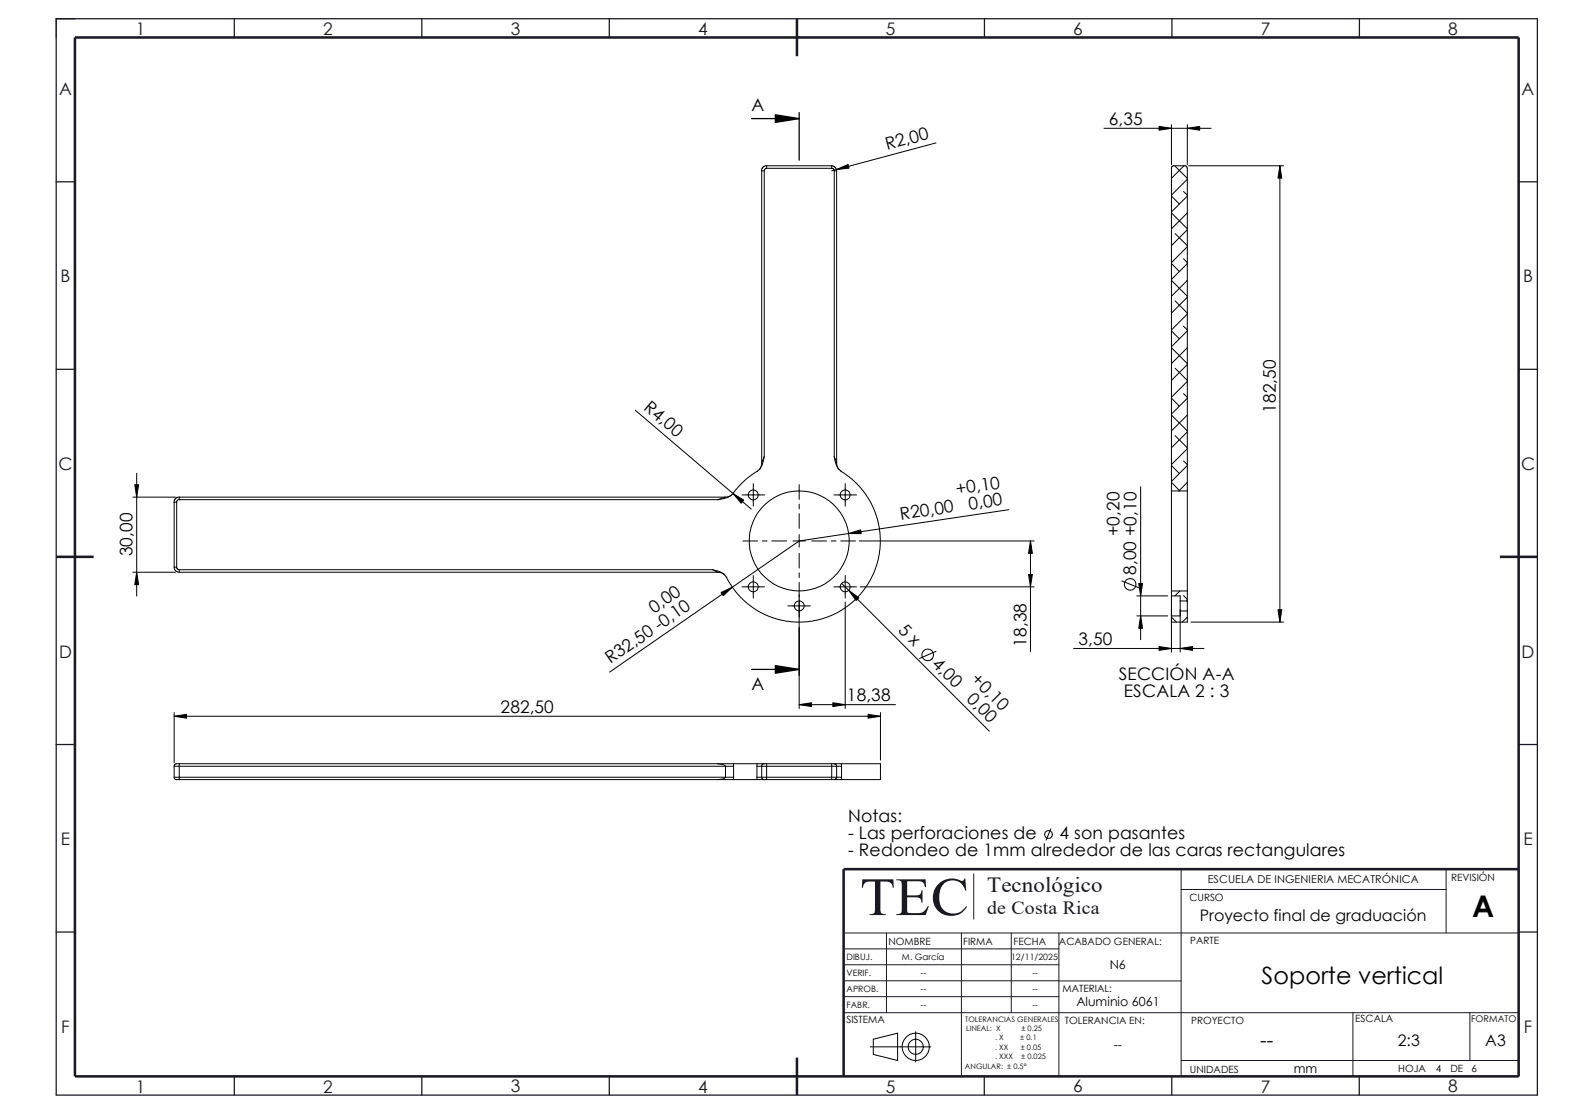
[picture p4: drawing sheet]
<svg xmlns="http://www.w3.org/2000/svg" width="420mm" height="297mm" viewBox="0 0 420 297" stroke-linecap="round" stroke-linejoin="round" font-family="sans-serif">
<g fill="none" stroke="#191924" stroke-width=".27">
<path d="M20 5h-5v5M315 237.2h70.6M315 231.7v55.3M385.6 231.7v17.1M405 231.7v55.3h-180M224.9 248.8h180.1M225 253h57.4M225 257.2h57.4M236.4 248.8v21.2M256.4 248.8v38.2M269.7 248.8v21.2M282.4 248.8v38.3"/>
<path d="M225 265.7h57.4M225 261.5h57.4M225 270h180M282.4 261.5h32.6M360.8 270v17M392 270v12.7M315 282.7h90"/>
</g>
<g fill="none" stroke="#191924" stroke-width=".34">
<path d="M15 5h395v287h-395zM62.5 5v5M112.5 5v5M162.5 5v5M262.5 5v5M312.5 5v5M362.5 5v5M15 48.5h5M405 48.5h5M15 98.5h5M405 98.5h5M15 198.5h5"/>
<path d="M405 198.5h5M15 248.5h5M405 248.5h5M62.5 287v5M112.5 287v5M162.5 287v5M262.5 287v5M312.5 287v5M362.5 287v5"/>
</g>
<path d="M259.6 233v12" fill="none" stroke="#f00" stroke-width=".34"/>
<path d="M20 10h385v277h-385zM212.5 5v10M15 148.5h10M400 148.5h10M405 231.7h-180v55.3M212.5 282v10" fill="none" stroke="#191924" stroke-width=".68" stroke-linecap="butt"/>
<g fill="none" stroke="#000" stroke-width=".27">
<path d="M249.6 38.1l-27.8 7.5M294.4 34.2h28.6M312.4 33.2v10.7M316.6 33.2v10.7M203.8 45.6v76.2M203.8 45.6h-.7v77.8M204.4 44.2v.7M204.4 44.2l-.9 .3-.5 1.1M204.4 44.9l-.5 .2-.1 .5M204.4 44.9h17.4M204.4 44.2h17.4M221.8 44.9l.4 .1 .3 .6"/>
<path d="M221.8 44.2v.7M221.8 44.2l.5 .1 .5 .4 .3 .9M222.5 45.6v76.2M222.5 45.6h.6M223.1 45.6v77.8M312.4 56.8l4.2 4.2M312.4 52.3l2.1 2.1M313.4 44.3l3.2 3.2M315.6 51.1l1 .9M315.7 44.2l-3.3 3.3M315.9 44.2h-3.1l-.4 .4v86.3M315.9 44.2l.6 .3 .1 .4v86"/>
<path d="M316.6 47.8l-4.2 4.2M316.6 52.3l-4.2 4.2M316.6 56.8l-4.2 4.2M316.9 44.2h25.4M341.3 44.2v121.7M312.4 74.8l4.2 4.2M312.4 70.3l2.1 2.1M313.4 62.3l3.2 3.2M315.6 69l1 1M316.6 61.3l-4.2 4.2M316.6 65.8l-4.2 4.2M316.6 70.3l-4.2 4.2"/>
<path d="M316.6 74.8l-4.2 4.2M316.6 79.2l-4.2 4.3M312.4 92.7l4.2 4.2M312.4 88.2l2.1 2.1M313.4 98.2l3.2 3.2M313.4 80.2l3.2 3.3M315.6 87l1 1M316.6 83.7l-4.2 4.3M316.6 88.2l-4.2 4.3M316.6 92.7l-4.2 4.2M316.6 97.2l-4.2 4.2M169.4 109.4l30.9 26.3"/>
<path d="M312.4 110.7l4.2 4.2M312.4 106.2l2.1 2.1M313.4 116.2l3.2 3.2M315.6 104.9l1 1M316.6 101.7l-4.2 4.2M316.6 106.2l-4.2 4.2M316.6 110.7l-4.2 4.2M316.6 115.1l-4.2 4.3M316.6 119.6l-4.2 4.3M35.4 132.5h11.4M36.4 126.2v32.7M47.1 133.9h-.7v17.3"/>
<path d="M47.1 133.9v17.3h-.7M47.8 132.5v.7M47.8 132.5l-1 .4-.4 1M47.8 133.2l-.6 .3-.1 .4M47.8 133.2h143.6M47.8 132.5h145.7M193.5 132.5l-2.1 .7M195.1 132l-1.6 .5M195.6 131.5a4.8 4.8 0 0 1-3.2 1.6l-1 .1M195.6 131.4l-.2 .3M197.9 132h6M200.9 128.9v6.1"/>
<path d="M202 125.6l-.2 .1M203.1 123.4l-.1 .7-.6 1.1M203.8 121.8l-.7 1.6M203.8 121.8a5 5 0 0 1-2.2 4l-3.5 2.8-2.6 2.9M213.1 129.2v3.9M213.1 134.4v1.3M213.1 136.9v4M222.4 132h6M222.5 121.8a5.4 5.4 0 0 0 1.8 3.9M222.5 121.8l.6 1.6M223.1 123.4l.3 1.4 .4 .4M224.2 125.6l.2 .1"/>
<path d="M224.3 125.7l1.9 1.3 2 1.7 1.3 1.3 1.9 2.6 1.9 3.8 .9 3 .5 2.7v2.9l-.2 2.4-1.2 4.6-1.1 2.4-1.1 1.9-2.9 3.4-2 1.8-2.4 1.6-2.7 1.2-2.2 .8-4.2 .7-4.8-.1-4.6-1.3-2.4-1.1-1.9-1.1-3.4-2.9-1.8-2-1.6-2.4a4.6 4.6 0 0 0-4.2-3M225.4 128.9v6.1M269 135.9l-55.9 8.3-50.5 35M304.2 129.8v40.8M312.4 130.9v26.7M312.4 128.6l2.2 2.3M312.4 124.1l2.1 2.1M312.4 130.9h4.2M315.6 122.9l1 1M316.6 130.9v26.7M316.6 124.1l-4.2 4.3M316.6 128.6l-2.2 2.3"/>
<path d="M35.4 152.6h11.4M46.4 151.2l.4 1 1 .4M47.1 151.2l.3 .6 .4 .1M47.8 151.9v.7M47.8 151.9h142.2M47.8 152.6h143.6M190 151.9l1.4 .7M191.4 152.6l.8 .1 1.1 .6M193.6 153.8l.2 .2M197.9 156.5h6M198.1 144.2h3.9M200.9 153.5v6"/>
<path d="M203.3 144.2h1.3M205.8 144.2h4M211.5 144.2h3.3M213.1 142.5v3.4M213.1 147.5v4M213.1 152.7v1.3M213.1 155.3v33.6M216.5 144.2h3.9M221.7 144.2h1.2M222.4 156.5h6M224.2 144.2h3.9M224.4 155.5l39.4 39.4"/>
<path d="M225.4 153.5v6M229.1 144.2h46.7M229.4 156.5h46.4M274.8 144.2v29.5M299.2 154.9l4.4 1.8M303.1 158.9h8.3M312.4 158.9v5.3h2.3M312.4 157.6v1.3M312.4 158.9h2.3v1.3M312.4 157.6h4.2M314.6 157.6l-1.3 1.3M315.6 158.8l1 1"/>
<path d="M316.6 157.6v2.6M210.1 161.5h6M225.4 160.5v28.4M249.6 173.7l-4.4 1.9M286.3 172.9h34.8M303.1 164.2h8.3M312.4 164.5l1.3 1.4M312.4 162.6v11.3M312.5 164.2l-.1 .1M314.7 162.6v11.3M314.7 160.2h1.9M314.7 160.2v2.7h1.9"/>
<path d="M316.6 160.2v2.7M316.6 160.1l-.2 .1M316.6 164.5l-1.3 1.4M316.6 162.9v3h-4.2M317.6 165.9h24.7M46.4 190v13.3M46.4 191h188.4M213.1 187.9h25.7M234.8 190v12.6M46.4 207.2h1.4M46.4 204.3h1.4M46.4 207.2l.1 .4 .6 .3"/>
<path d="M46.4 204.3v2.9M47.1 207.9h.7M47.8 203.6v.7M47.8 207.2v.7M47.8 203.6l-1.1 .1-.3 .6M47.8 207.2h145.7M47.8 204.3h145.7M47.8 207.9h143.6M47.8 203.6h143.6M47.8 204.3v2.9M191.4 203.6l1.3 .2 .8 .5M191.4 207.9h4.2"/>
<path d="M191.4 203.6h4.2M193.5 207.2h2.1M193.5 204.3h2.1M193.5 207.2l-.8 .5-1.3 .2M193.5 204.3v2.9M195.6 207.9h6.3M195.6 203.6v.7M195.6 203.6h6.3M195.6 207.2v.7M195.6 204.3v2.9M201.8 204.3h1.3M201.8 207.2h1.3"/>
<path d="M201.8 207.2l.1 .7M201.8 204.3v2.9M201.9 203.6h1.9M201.9 203.6l-.1 .7M203.1 207.2h1.3M203.1 204.3v2.9M203.1 204.3h1.3M203.1 207.2l.1 .4 .6 .3M203.8 203.6h.6M203.8 203.6l-.4 .1-.3 .6M204.4 203.6v.7M204.4 207.2v.7"/>
<path d="M204.4 207.9h-2.5M204.4 207.2h17.4M204.4 204.3v2.9M204.4 204.3h17.4M204.4 207.9h17.4M204.4 203.6h17.4M221.8 203.6h2.5M221.8 204.3v2.9M221.8 207.9h.7M221.8 207.2v.7M221.8 204.3h1.3M221.8 203.6v.7"/>
<path d="M221.8 207.2h1.3M222.5 207.9h1.8M222.5 203.7l.4 .1 .2 .5M223.1 207.2h1.3M223.1 204.3h1.3M223.1 204.3v2.9M223.1 207.2l-.2 .4-.4 .3M224.3 203.6h10.5v4.3h-10.5M224.3 203.6l.1 .7M224.4 207.2l-.1 .7M224.4 204.3v2.9M280.2 221l-1.2 3"/>
<path d="M232.1 279.1h16.1M232.9 277.1l6.5-1.6v7.2l-6.5-1.6zM244.2 275.1v8"/>
<circle cx="200.8" cy="132" r="1.32"/>
<circle cx="225.4" cy="132" r="1.32"/>
<circle cx="200.8" cy="156.5" r="1.32"/>
<circle cx="213.1" cy="144.2" r="13.3"/>
<circle cx="225.4" cy="156.5" r="1.32"/>
<circle cx="301.4" cy="155.8" r="1.56"/>
<circle cx="213.1" cy="161.5" r="1.32"/>
<circle cx="247.4" cy="174.6" r="1.57"/>
<circle cx="279.6" cy="222.5" r="1.04"/>
<circle cx="244.2" cy="279.1" r="3.6"/>
<circle cx="244.2" cy="279.1" r="2.02"/>
</g>
<g fill="#000" stroke="#000" stroke-width=".27">
<path d="M309.1 33.7l3.3 .5-3.3 .5zM316.6 34.2l3.3-.5v1zM223.1 45.2l3-1.3 .3 .9zM341.3 44.2l.5 3.3h-1zM35.9 129.2h1.1l-.6 3.3zM195.5 131.6l2.8 1.7-.6 .9zM36.4 152.6l.6 3.3h-1.1zM192.3 158l3-1.5-2.4 2.3zM226.3 142.2l3.2-.9 .2 1zM226.3 157.4l2.7 2-.7 .7zM274.8 144.2l.5 3.3h-1zM274.3 153.2h1l-.5 3.3z"/>
<path d="M303.7 155.6h1l-.5 3.3zM304.2 164.2l.5 3.3h-1zM309.1 172.4l3.3 .5-3.3 .5zM314.7 172.9l3.3-.5v1zM340.8 162.6h1l-.5 3.3zM46.4 191l3.3-.5v1zM213.1 187.9l3.3-.5v1zM222.1 187.4l3.3 .5-3.3 .5zM231.5 190.5l3.3 .5-3.3 .5z"/>
</g>
<path d="M206.8 30.6l6.3 1-6.3 1zM206.8 177.5l6.3 1-6.3 1z" fill="#000" stroke="#000" stroke-width=".34"/>
<path d="M200.4 31.6h12.7M213.1 30v12.7M200.4 178.5h12.7M213.1 167.3v12.8" fill="none" stroke="#000" stroke-width=".34"/>
<text font-size="14.4" fill="#191924" x="229.4" y="244">TEC</text>
<text font-size="8" x="392.6" y="244.4">A</text>
<text font-size="6.3" x="336.4" y="262.3">Soporte vertical</text>
<text font-size="5.8" fill="#191924" x="263.2" y="237.8">Tecnológico</text>
<text font-size="5.3" x="336" y="279.1">--</text>
<text font-size="5" fill="#191924" x="263.2" y="243.8">de Costa Rica</text>
<g font-size="4.6" fill="#191924">
<text x="36.2" y="9.3">1</text>
<text x="86.2" y="9.3">2</text>
<text x="136.2" y="9.2">3</text>
<text x="186.2" y="9.3">4</text>
<text x="236.2" y="9.3">5</text>
<text x="286.2" y="9.2">6</text>
<text x="336.2" y="9.3">7</text>
<text x="386.2" y="9.2">8</text>
<text x="15.7" y="25.3">A</text>
<text x="405.8" y="25.3">A</text>
<text x="16.1" y="75.3">B</text>
<text x="406.1" y="75.3">B</text>
<text x="15.6" y="125.2">C</text>
<text x="405.6" y="125.2">C</text>
<text x="15.7" y="175.3">D</text>
<text x="405.7" y="175.3">D</text>
<text x="16.2" y="225.3">E</text>
<text x="406.2" y="225.3">E</text>
<text x="16.3" y="275.3">F</text>
<text x="406.4" y="275.3">F</text>
<text x="36.2" y="291.3">1</text>
<text x="86.2" y="291.3">2</text>
<text x="136.2" y="291.3">3</text>
<text x="186.2" y="291.3">4</text>
<text x="236.2" y="291.3">5</text>
<text x="286.2" y="291.3">6</text>
<text x="336.2" y="291.3">7</text>
<text x="386.2" y="291.3">8</text>
</g>
<g font-size="4.6">
<text x="200.4" y="29.7">A</text>
<text x="295.7" y="33.3">6,35</text>
<text x="236.5" y="40" transform="rotate(-15 236.5 40)">R2,00</text>
<text x="171.4" y="109.1" transform="rotate(40 171.4 109.1)">R4,00</text>
<text x="340.2" y="110" transform="rotate(-90 340.2 110)">182,50</text>
<text x="255.1" y="131.9" transform="rotate(-8 255.1 131.9)">+0,10</text>
<text x="258.6" y="135.9" transform="rotate(-8 258.6 135.9)">0,00</text>
<text x="240.2" y="138.6" transform="rotate(-8 240.2 138.6)">R20,00</text>
<text x="298.5" y="143" transform="rotate(-90 298.5 143)">+0,20</text>
<text x="35.3" y="148.4" transform="rotate(-90 35.3 148.4)">30,00</text>
<text x="303" y="153.3" transform="rotate(-90 303 153.3)">8,00 +0,10</text>
<text x="174.5" y="163.6" transform="rotate(-35 174.5 163.6)">0,00</text>
<text x="239.3" y="168.3" transform="rotate(45 239.3 168.3)">5 x</text>
<text x="273.7" y="172.4" transform="rotate(-90 273.7 172.4)">18,38</text>
<text x="287.6" y="172">3,50</text>
<text x="162.8" y="177.1" transform="rotate(-35 162.8 177.1)">R32,50 -0,10</text>
<text x="248.3" y="177.2" transform="rotate(45 248.3 177.2)">4,0</text>
<text x="200.4" y="183.9">A</text>
<text x="258.7" y="181.4" transform="rotate(45 258.7 181.4)">+0,10</text>
<text x="298.4" y="181.4">SECCIÓN A-A</text>
<text x="299.7" y="185.9">ESCALA 2 : 3</text>
<text x="133.5" y="190">282,50</text>
<text x="225.9" y="186.9">18,38</text>
<text x="257.6" y="186.6" transform="rotate(45 257.6 186.6)">0,0</text>
<text x="226.2" y="219.2">Notas:</text>
<text x="226.2" y="223.7">- Las perforaciones de</text>
<text x="282.5" y="223.7">4 son pasantes</text>
<text x="226.2" y="228.3">- Redondeo de 1mm alrededor de las caras rectangulares</text>
</g>
<g font-size="4.2">
<text x="320" y="245.4">Proyecto final de graduación</text>
<text x="372.7" y="279">2:3</text>
<text x="396.1" y="279">A3</text>
</g>
<g font-size="3.3">
<text x="295.9" y="258.3">N6</text>
<text x="287" y="268.3">Aluminio 6061</text>
<text x="297" y="279.7">--</text>
<text x="345" y="286.2">mm</text>
</g>
<text font-size="2.9" x="322.1" y="235.5">ESCUELA DE INGENIERIA MECATRÓNICA</text>
<g font-size="2.7">
<text x="387" y="234.9">REVISIÓN</text>
<text x="317.2" y="240.2">CURSO</text>
<text x="236.9" y="251.9">NOMBRE</text>
<text x="256.8" y="251.8">FIRMA</text>
<text x="270.3" y="251.8">FECHA</text>
<text x="282.4" y="251.8">ACABADO GENERAL:</text>
<text x="317.4" y="251.8">PARTE</text>
<text x="283.3" y="264.4">MATERIAL:</text>
<text x="225.7" y="272.9">SISTEMA</text>
<text x="283.9" y="272.9">TOLERANCIA EN:</text>
<text x="317.6" y="273">PROYECTO</text>
<text x="361.4" y="272.5">ESCALA</text>
<text x="317.3" y="286.1">UNIDADES</text>
<text x="372.9" y="285.9">HOJA</text>
<text x="382.9" y="285.9">4</text>
<text x="386.8" y="285.9">DE</text>
<text x="392.3" y="285.9">6</text>
</g>
<text font-size="2.5" x="392.3" y="272.5">FORMATO</text>
<g font-size="2.3">
<text x="225.7" y="255.9">DIBUJ.</text>
<text x="240.5" y="256">M. García</text>
<text x="269.6" y="255.9">12/11/2025</text>
<text x="225.7" y="260.2">VERIF.</text>
<text x="245.4" y="260.2">--</text>
<text x="275.3" y="260.2">--</text>
<text x="225.7" y="264.5">APROB.</text>
<text x="225.7" y="268.9">FABR.</text>
<text x="245.4" y="268.9">--</text>
<text x="245.4" y="264.5">--</text>
<text x="275.3" y="264.5">--</text>
<text x="275.3" y="268.7">--</text>
</g>
<g font-size="2">
<text x="257.4" y="272.5">TOLERANCIAS GENERALES</text>
<text x="257.6" y="274.9">LINEAL: X</text>
<text x="272.4" y="274.9">± 0.25</text>
<text x="265.3" y="277.4">. X</text>
<text x="265.3" y="279.9">. XX</text>
<text x="272.1" y="277.4">± 0.1</text>
<text x="272.2" y="279.9">± 0.05</text>
<text x="257.3" y="285">ANGULAR: ± 0.5°</text>
<text x="265.3" y="282.4">. XXX</text>
<text x="272.3" y="282.4">± 0.025</text>
</g>
</svg>
